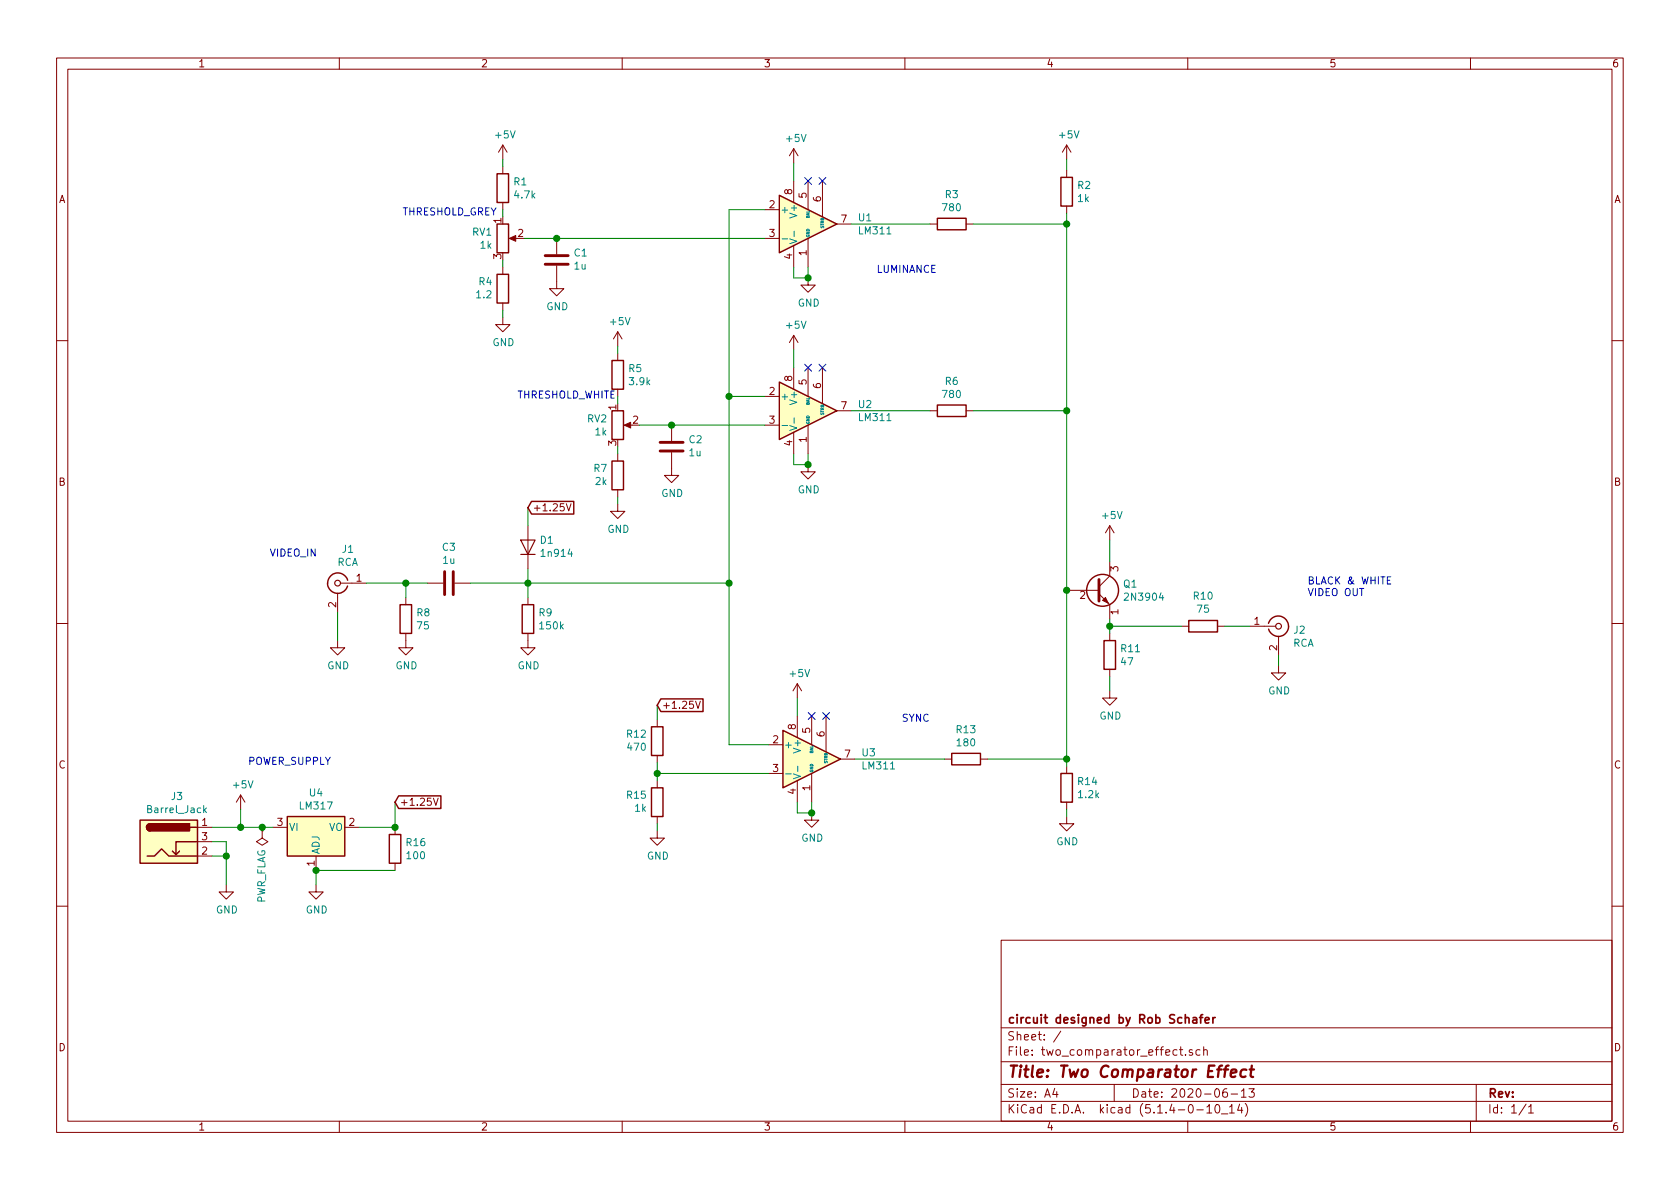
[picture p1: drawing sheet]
EESchema Schematic File Version 4
LIBS:two_comparator_effect-cache
EELAYER 30 0
EELAYER END
$Descr A4 11693 8268
encoding utf-8
Sheet 1 1
Title "Two Comparator Effect"
Date "2020-06-13"
Rev ""
Comp "circuit designed by Rob Schafer"
Comment1 ""
Comment2 ""
Comment3 ""
Comment4 ""
$EndDescr
$Comp
L Regulator_Linear:LM317_3PinPackage U4
U 1 1
P 2200 5750
F 0 "U4" H 2200 5992 50  0000 C CNN
F 1 "LM317" H 2200 5901 50  0000 C CNN
F 2 "Package_TO_SOT_THT:TO-92_Inline" H 2200 5975 50  0001 C CIN
F 3 "http://www.ti.com/lit/ds/snvs775k/snvs775k.pdf" H 2200 5750 50  0001 C CNN
	1    2200 5750
	1    0    0    -1  
$EndComp
$Comp
L power:GND #PWR023
U 1 1
P 2200 6150
F 0 "#PWR023" H 2200 5900 50  0001 C CNN
F 1 "GND" H 2205 5977 50  0000 C CNN
F 2 "" H 2200 6150 50  0001 C CNN
F 3 "" H 2200 6150 50  0001 C CNN
	1    2200 6150
	1    0    0    -1  
$EndComp
Wire Wire Line
	2200 6050 2200 6150
$Comp
L power:+5V #PWR019
U 1 1
P 1675 5625
F 0 "#PWR019" H 1675 5475 50  0001 C CNN
F 1 "+5V" H 1690 5798 50  0000 C CNN
F 2 "" H 1675 5625 50  0001 C CNN
F 3 "" H 1675 5625 50  0001 C CNN
	1    1675 5625
	1    0    0    -1  
$EndComp
Wire Wire Line
	1675 5625 1675 5750
Wire Wire Line
	1675 5750 1825 5750
Text GLabel 2750 5575 2    50   Input ~ 0
+1.25V
Wire Wire Line
	2500 5750 2750 5750
Wire Wire Line
	2750 5750 2750 5575
$Comp
L Device:R R16
U 1 1
P 2750 5900
F 0 "R16" H 2820 5946 50  0000 L CNN
F 1 "100" H 2820 5855 50  0000 L CNN
F 2 "Resistor_THT:R_Axial_DIN0207_L6.3mm_D2.5mm_P7.62mm_Horizontal" V 2680 5900 50  0001 C CNN
F 3 "~" H 2750 5900 50  0001 C CNN
	1    2750 5900
	1    0    0    -1  
$EndComp
Connection ~ 2750 5750
Wire Wire Line
	2750 6050 2200 6050
Connection ~ 2200 6050
$Comp
L Connector:Conn_Coaxial J1
U 1 1
P 2350 4050
F 0 "J1" H 2278 4288 50  0000 C CNN
F 1 "RCA" H 2278 4197 50  0000 C CNN
F 2 "lib_fp:RCJ-024" H 2350 4050 50  0001 C CNN
F 3 " ~" H 2350 4050 50  0001 C CNN
	1    2350 4050
	-1   0    0    -1  
$EndComp
$Comp
L power:GND #PWR013
U 1 1
P 2350 4450
F 0 "#PWR013" H 2350 4200 50  0001 C CNN
F 1 "GND" H 2355 4277 50  0000 C CNN
F 2 "" H 2350 4450 50  0001 C CNN
F 3 "" H 2350 4450 50  0001 C CNN
	1    2350 4450
	1    0    0    -1  
$EndComp
$Comp
L Device:C C3
U 1 1
P 3125 4050
F 0 "C3" V 2873 4050 50  0000 C CNN
F 1 "1u" V 2964 4050 50  0000 C CNN
F 2 "Capacitor_THT:C_Disc_D4.7mm_W2.5mm_P5.00mm" H 3163 3900 50  0001 C CNN
F 3 "~" H 3125 4050 50  0001 C CNN
	1    3125 4050
	0    1    1    0   
$EndComp
$Comp
L Device:R R9
U 1 1
P 3675 4300
F 0 "R9" H 3745 4346 50  0000 L CNN
F 1 "150k" H 3745 4255 50  0000 L CNN
F 2 "Resistor_THT:R_Axial_DIN0207_L6.3mm_D2.5mm_P7.62mm_Horizontal" V 3605 4300 50  0001 C CNN
F 3 "~" H 3675 4300 50  0001 C CNN
	1    3675 4300
	1    0    0    -1  
$EndComp
$Comp
L Device:D D1
U 1 1
P 3675 3800
F 0 "D1" V 3721 3721 50  0000 R CNN
F 1 "1n914" V 3630 3721 50  0000 R CNN
F 2 "Diode_THT:D_A-405_P7.62mm_Horizontal" H 3675 3800 50  0001 C CNN
F 3 "~" H 3675 3800 50  0001 C CNN
	1    3675 3800
	0    -1   -1   0   
$EndComp
Wire Wire Line
	3675 3950 3675 4050
$Comp
L power:GND #PWR015
U 1 1
P 3675 4450
F 0 "#PWR015" H 3675 4200 50  0001 C CNN
F 1 "GND" H 3680 4277 50  0000 C CNN
F 2 "" H 3675 4450 50  0001 C CNN
F 3 "" H 3675 4450 50  0001 C CNN
	1    3675 4450
	1    0    0    -1  
$EndComp
Text GLabel 3675 3525 2    50   Input ~ 0
+1.25V
Wire Wire Line
	3675 3525 3675 3650
Wire Wire Line
	3275 4050 3675 4050
Connection ~ 3675 4050
$Comp
L Device:R R8
U 1 1
P 2825 4300
F 0 "R8" H 2895 4346 50  0000 L CNN
F 1 "75" H 2895 4255 50  0000 L CNN
F 2 "Resistor_THT:R_Axial_DIN0207_L6.3mm_D2.5mm_P7.62mm_Horizontal" V 2755 4300 50  0001 C CNN
F 3 "~" H 2825 4300 50  0001 C CNN
	1    2825 4300
	1    0    0    -1  
$EndComp
$Comp
L power:GND #PWR014
U 1 1
P 2825 4450
F 0 "#PWR014" H 2825 4200 50  0001 C CNN
F 1 "GND" H 2830 4277 50  0000 C CNN
F 2 "" H 2825 4450 50  0001 C CNN
F 3 "" H 2825 4450 50  0001 C CNN
	1    2825 4450
	1    0    0    -1  
$EndComp
Wire Wire Line
	2550 4050 2825 4050
Wire Wire Line
	2350 4250 2350 4450
Wire Wire Line
	2825 4150 2825 4050
Connection ~ 2825 4050
Wire Wire Line
	2825 4050 2975 4050
Wire Wire Line
	3675 4050 3675 4150
$Comp
L power:+5V #PWR08
U 1 1
P 5525 2425
F 0 "#PWR08" H 5525 2275 50  0001 C CNN
F 1 "+5V" H 5540 2598 50  0000 C CNN
F 2 "" H 5525 2425 50  0001 C CNN
F 3 "" H 5525 2425 50  0001 C CNN
	1    5525 2425
	1    0    0    -1  
$EndComp
$Comp
L power:GND #PWR09
U 1 1
P 5625 3225
F 0 "#PWR09" H 5625 2975 50  0001 C CNN
F 1 "GND" H 5630 3052 50  0000 C CNN
F 2 "" H 5625 3225 50  0001 C CNN
F 3 "" H 5625 3225 50  0001 C CNN
	1    5625 3225
	1    0    0    -1  
$EndComp
Wire Wire Line
	5525 3150 5525 3225
Wire Wire Line
	5525 3225 5625 3225
Wire Wire Line
	5625 3150 5625 3225
Connection ~ 5625 3225
Wire Wire Line
	5525 2425 5525 2550
NoConn ~ 5625 2550
NoConn ~ 5725 2550
$Comp
L Comparator:LM311 U3
U 1 1
P 5650 5275
F 0 "U3" H 5994 5321 50  0000 L CNN
F 1 "LM311" H 5994 5230 50  0000 L CNN
F 2 "Package_DIP:DIP-8_W7.62mm_LongPads" H 5650 5275 50  0001 C CNN
F 3 "http://www.ti.com/lit/ds/symlink/lm311.pdf" H 5650 5275 50  0001 C CNN
	1    5650 5275
	1    0    0    -1  
$EndComp
$Comp
L power:+5V #PWR018
U 1 1
P 5550 4850
F 0 "#PWR018" H 5550 4700 50  0001 C CNN
F 1 "+5V" H 5565 5023 50  0000 C CNN
F 2 "" H 5550 4850 50  0001 C CNN
F 3 "" H 5550 4850 50  0001 C CNN
	1    5550 4850
	1    0    0    -1  
$EndComp
$Comp
L power:GND #PWR020
U 1 1
P 5650 5650
F 0 "#PWR020" H 5650 5400 50  0001 C CNN
F 1 "GND" H 5655 5477 50  0000 C CNN
F 2 "" H 5650 5650 50  0001 C CNN
F 3 "" H 5650 5650 50  0001 C CNN
	1    5650 5650
	1    0    0    -1  
$EndComp
Wire Wire Line
	5550 5575 5550 5650
Wire Wire Line
	5550 5650 5650 5650
Wire Wire Line
	5650 5575 5650 5650
Connection ~ 5650 5650
Wire Wire Line
	5550 4850 5550 4975
NoConn ~ 5650 4975
NoConn ~ 5750 4975
$Comp
L Device:C C2
U 1 1
P 4675 3100
F 0 "C2" H 4560 3054 50  0000 R CNN
F 1 "1u" H 4560 3145 50  0000 R CNN
F 2 "Capacitor_THT:C_Disc_D4.7mm_W2.5mm_P5.00mm" H 4713 2950 50  0001 C CNN
F 3 "~" H 4675 3100 50  0001 C CNN
	1    4675 3100
	-1   0    0    1   
$EndComp
$Comp
L power:GND #PWR010
U 1 1
P 4675 3250
F 0 "#PWR010" H 4675 3000 50  0001 C CNN
F 1 "GND" H 4680 3077 50  0000 C CNN
F 2 "" H 4675 3250 50  0001 C CNN
F 3 "" H 4675 3250 50  0001 C CNN
	1    4675 3250
	1    0    0    -1  
$EndComp
$Comp
L Device:R_POT RV2
U 1 1
P 4300 2950
F 0 "RV2" H 4230 2996 50  0000 R CNN
F 1 "1k" H 4230 2905 50  0000 R CNN
F 2 "lib_fp:Potentiometer_Vertical_Large" H 4300 2950 50  0001 C CNN
F 3 "~" H 4300 2950 50  0001 C CNN
	1    4300 2950
	1    0    0    -1  
$EndComp
$Comp
L Device:R R5
U 1 1
P 4300 2600
F 0 "R5" H 4370 2646 50  0000 L CNN
F 1 "3.9k" H 4370 2555 50  0000 L CNN
F 2 "Resistor_THT:R_Axial_DIN0207_L6.3mm_D2.5mm_P7.62mm_Horizontal" V 4230 2600 50  0001 C CNN
F 3 "~" H 4300 2600 50  0001 C CNN
	1    4300 2600
	1    0    0    -1  
$EndComp
$Comp
L Device:R R7
U 1 1
P 4300 3300
F 0 "R7" H 4231 3254 50  0000 R CNN
F 1 "2k" H 4231 3345 50  0000 R CNN
F 2 "Resistor_THT:R_Axial_DIN0207_L6.3mm_D2.5mm_P7.62mm_Horizontal" V 4230 3300 50  0001 C CNN
F 3 "~" H 4300 3300 50  0001 C CNN
	1    4300 3300
	1    0    0    1   
$EndComp
Wire Wire Line
	4300 3150 4300 3100
Wire Wire Line
	4300 2800 4300 2750
$Comp
L power:+5V #PWR07
U 1 1
P 4300 2400
F 0 "#PWR07" H 4300 2250 50  0001 C CNN
F 1 "+5V" H 4315 2573 50  0000 C CNN
F 2 "" H 4300 2400 50  0001 C CNN
F 3 "" H 4300 2400 50  0001 C CNN
	1    4300 2400
	1    0    0    -1  
$EndComp
Wire Wire Line
	4300 2400 4300 2450
$Comp
L power:GND #PWR011
U 1 1
P 4300 3500
F 0 "#PWR011" H 4300 3250 50  0001 C CNN
F 1 "GND" H 4305 3327 50  0000 C CNN
F 2 "" H 4300 3500 50  0001 C CNN
F 3 "" H 4300 3500 50  0001 C CNN
	1    4300 3500
	1    0    0    -1  
$EndComp
Wire Wire Line
	4300 3500 4300 3450
Wire Wire Line
	4450 2950 4675 2950
Wire Wire Line
	3675 4050 5075 4050
$Comp
L Comparator:LM311 U2
U 1 1
P 5625 2850
F 0 "U2" H 5969 2896 50  0000 L CNN
F 1 "LM311" H 5969 2805 50  0000 L CNN
F 2 "Package_DIP:DIP-8_W7.62mm_LongPads" H 5625 2850 50  0001 C CNN
F 3 "http://www.ti.com/lit/ds/symlink/lm311.pdf" H 5625 2850 50  0001 C CNN
	1    5625 2850
	1    0    0    -1  
$EndComp
Wire Wire Line
	5075 2750 5325 2750
Wire Wire Line
	5075 2750 5075 4050
Wire Wire Line
	5325 2950 4675 2950
Connection ~ 4675 2950
Wire Wire Line
	5075 4050 5075 5175
Wire Wire Line
	5075 5175 5350 5175
Connection ~ 5075 4050
$Comp
L Device:R R15
U 1 1
P 4575 5575
F 0 "R15" H 4506 5529 50  0000 R CNN
F 1 "1k" H 4506 5620 50  0000 R CNN
F 2 "Resistor_THT:R_Axial_DIN0207_L6.3mm_D2.5mm_P7.62mm_Horizontal" V 4505 5575 50  0001 C CNN
F 3 "~" H 4575 5575 50  0001 C CNN
	1    4575 5575
	1    0    0    1   
$EndComp
$Comp
L Device:R R12
U 1 1
P 4575 5150
F 0 "R12" H 4506 5104 50  0000 R CNN
F 1 "470" H 4506 5195 50  0000 R CNN
F 2 "Resistor_THT:R_Axial_DIN0207_L6.3mm_D2.5mm_P7.62mm_Horizontal" V 4505 5150 50  0001 C CNN
F 3 "~" H 4575 5150 50  0001 C CNN
	1    4575 5150
	1    0    0    1   
$EndComp
Wire Wire Line
	5350 5375 4575 5375
Wire Wire Line
	4575 5375 4575 5300
Wire Wire Line
	4575 5425 4575 5375
Connection ~ 4575 5375
Text GLabel 4575 4900 2    50   Input ~ 0
+1.25V
Wire Wire Line
	4575 4900 4575 5000
$Comp
L power:GND #PWR022
U 1 1
P 4575 5775
F 0 "#PWR022" H 4575 5525 50  0001 C CNN
F 1 "GND" H 4580 5602 50  0000 C CNN
F 2 "" H 4575 5775 50  0001 C CNN
F 3 "" H 4575 5775 50  0001 C CNN
	1    4575 5775
	1    0    0    -1  
$EndComp
Wire Wire Line
	4575 5725 4575 5775
$Comp
L Device:R R6
U 1 1
P 6625 2850
F 0 "R6" V 6418 2850 50  0000 C CNN
F 1 "780" V 6509 2850 50  0000 C CNN
F 2 "Resistor_THT:R_Axial_DIN0207_L6.3mm_D2.5mm_P7.62mm_Horizontal" V 6555 2850 50  0001 C CNN
F 3 "~" H 6625 2850 50  0001 C CNN
	1    6625 2850
	0    -1   1    0   
$EndComp
$Comp
L Device:R R13
U 1 1
P 6725 5275
F 0 "R13" V 6518 5275 50  0000 C CNN
F 1 "180" V 6609 5275 50  0000 C CNN
F 2 "Resistor_THT:R_Axial_DIN0207_L6.3mm_D2.5mm_P7.62mm_Horizontal" V 6655 5275 50  0001 C CNN
F 3 "~" H 6725 5275 50  0001 C CNN
	1    6725 5275
	0    -1   1    0   
$EndComp
Wire Wire Line
	5950 5275 6575 5275
Wire Wire Line
	5925 2850 6475 2850
Text Notes 6275 5025 0    50   ~ 0
SYNC
$Comp
L Transistor_BJT:2N3904 Q1
U 1 1
P 7625 4100
F 0 "Q1" H 7815 4146 50  0000 L CNN
F 1 "2N3904" H 7815 4055 50  0000 L CNN
F 2 "Package_TO_SOT_THT:TO-92_Inline" H 7825 4025 50  0001 L CIN
F 3 "https://www.fairchildsemi.com/datasheets/2N/2N3904.pdf" H 7625 4100 50  0001 L CNN
	1    7625 4100
	1    0    0    -1  
$EndComp
Wire Wire Line
	6875 5275 7425 5275
Wire Wire Line
	7425 5275 7425 4100
Connection ~ 7425 4100
$Comp
L Device:R R14
U 1 1
P 7425 5475
F 0 "R14" H 7355 5521 50  0000 R CNN
F 1 "1.2k" H 7355 5430 50  0000 R CNN
F 2 "Resistor_THT:R_Axial_DIN0207_L6.3mm_D2.5mm_P7.62mm_Horizontal" V 7355 5475 50  0001 C CNN
F 3 "~" H 7425 5475 50  0001 C CNN
	1    7425 5475
	-1   0    0    -1  
$EndComp
$Comp
L power:GND #PWR021
U 1 1
P 7425 5675
F 0 "#PWR021" H 7425 5425 50  0001 C CNN
F 1 "GND" H 7430 5502 50  0000 C CNN
F 2 "" H 7425 5675 50  0001 C CNN
F 3 "" H 7425 5675 50  0001 C CNN
	1    7425 5675
	1    0    0    -1  
$EndComp
Wire Wire Line
	7425 5675 7425 5625
Wire Wire Line
	7425 5325 7425 5275
Connection ~ 7425 5275
$Comp
L power:+5V #PWR012
U 1 1
P 7725 3750
F 0 "#PWR012" H 7725 3600 50  0001 C CNN
F 1 "+5V" H 7740 3923 50  0000 C CNN
F 2 "" H 7725 3750 50  0001 C CNN
F 3 "" H 7725 3750 50  0001 C CNN
	1    7725 3750
	1    0    0    -1  
$EndComp
Wire Wire Line
	7725 3750 7725 3900
$Comp
L Device:R R11
U 1 1
P 7725 4550
F 0 "R11" H 7655 4596 50  0000 R CNN
F 1 "47" H 7655 4505 50  0000 R CNN
F 2 "Resistor_THT:R_Axial_DIN0207_L6.3mm_D2.5mm_P7.62mm_Horizontal" V 7655 4550 50  0001 C CNN
F 3 "~" H 7725 4550 50  0001 C CNN
	1    7725 4550
	-1   0    0    -1  
$EndComp
Wire Wire Line
	7725 4400 7725 4350
$Comp
L Device:R R10
U 1 1
P 8375 4350
F 0 "R10" V 8582 4350 50  0000 C CNN
F 1 "75" V 8491 4350 50  0000 C CNN
F 2 "Resistor_THT:R_Axial_DIN0207_L6.3mm_D2.5mm_P7.62mm_Horizontal" V 8305 4350 50  0001 C CNN
F 3 "~" H 8375 4350 50  0001 C CNN
	1    8375 4350
	0    1    -1   0   
$EndComp
Wire Wire Line
	8225 4350 7725 4350
Connection ~ 7725 4350
Wire Wire Line
	7725 4350 7725 4300
$Comp
L power:GND #PWR017
U 1 1
P 7725 4800
F 0 "#PWR017" H 7725 4550 50  0001 C CNN
F 1 "GND" H 7730 4627 50  0000 C CNN
F 2 "" H 7725 4800 50  0001 C CNN
F 3 "" H 7725 4800 50  0001 C CNN
	1    7725 4800
	1    0    0    -1  
$EndComp
Wire Wire Line
	7725 4700 7725 4800
$Comp
L Connector:Conn_Coaxial J2
U 1 1
P 8900 4350
F 0 "J2" H 9000 4325 50  0000 L CNN
F 1 "RCA" H 9000 4234 50  0000 L CNN
F 2 "lib_fp:RCJ-024" H 8900 4350 50  0001 C CNN
F 3 " ~" H 8900 4350 50  0001 C CNN
	1    8900 4350
	1    0    0    -1  
$EndComp
Wire Wire Line
	8525 4350 8700 4350
$Comp
L power:GND #PWR016
U 1 1
P 8900 4625
F 0 "#PWR016" H 8900 4375 50  0001 C CNN
F 1 "GND" H 8905 4452 50  0000 C CNN
F 2 "" H 8900 4625 50  0001 C CNN
F 3 "" H 8900 4625 50  0001 C CNN
	1    8900 4625
	1    0    0    -1  
$EndComp
Wire Wire Line
	8900 4550 8900 4625
Text Notes 1875 3875 0    50   ~ 0
VIDEO_IN
Text Notes 9100 4150 0    50   ~ 0
BLACK & WHITE \nVIDEO OUT
Text Notes 3600 2775 0    50   ~ 0
THRESHOLD_WHITE
$Comp
L power:+5V #PWR03
U 1 1
P 5525 1125
F 0 "#PWR03" H 5525 975 50  0001 C CNN
F 1 "+5V" H 5540 1298 50  0000 C CNN
F 2 "" H 5525 1125 50  0001 C CNN
F 3 "" H 5525 1125 50  0001 C CNN
	1    5525 1125
	1    0    0    -1  
$EndComp
$Comp
L power:GND #PWR04
U 1 1
P 5625 1925
F 0 "#PWR04" H 5625 1675 50  0001 C CNN
F 1 "GND" H 5630 1752 50  0000 C CNN
F 2 "" H 5625 1925 50  0001 C CNN
F 3 "" H 5625 1925 50  0001 C CNN
	1    5625 1925
	1    0    0    -1  
$EndComp
Wire Wire Line
	5525 1850 5525 1925
Wire Wire Line
	5525 1925 5625 1925
Wire Wire Line
	5625 1850 5625 1925
Connection ~ 5625 1925
Wire Wire Line
	5525 1125 5525 1250
NoConn ~ 5625 1250
NoConn ~ 5725 1250
$Comp
L Device:C C1
U 1 1
P 3875 1800
F 0 "C1" H 3760 1754 50  0000 R CNN
F 1 "1u" H 3760 1845 50  0000 R CNN
F 2 "Capacitor_THT:C_Disc_D4.7mm_W2.5mm_P5.00mm" H 3913 1650 50  0001 C CNN
F 3 "~" H 3875 1800 50  0001 C CNN
	1    3875 1800
	-1   0    0    1   
$EndComp
$Comp
L power:GND #PWR05
U 1 1
P 3875 1950
F 0 "#PWR05" H 3875 1700 50  0001 C CNN
F 1 "GND" H 3880 1777 50  0000 C CNN
F 2 "" H 3875 1950 50  0001 C CNN
F 3 "" H 3875 1950 50  0001 C CNN
	1    3875 1950
	1    0    0    -1  
$EndComp
$Comp
L Device:R_POT RV1
U 1 1
P 3500 1650
F 0 "RV1" H 3430 1696 50  0000 R CNN
F 1 "1k" H 3430 1605 50  0000 R CNN
F 2 "lib_fp:Potentiometer_Vertical_Large" H 3500 1650 50  0001 C CNN
F 3 "~" H 3500 1650 50  0001 C CNN
	1    3500 1650
	1    0    0    -1  
$EndComp
$Comp
L Device:R R1
U 1 1
P 3500 1300
F 0 "R1" H 3570 1346 50  0000 L CNN
F 1 "4.7k" H 3570 1255 50  0000 L CNN
F 2 "Resistor_THT:R_Axial_DIN0207_L6.3mm_D2.5mm_P7.62mm_Horizontal" V 3430 1300 50  0001 C CNN
F 3 "~" H 3500 1300 50  0001 C CNN
	1    3500 1300
	1    0    0    -1  
$EndComp
$Comp
L Device:R R4
U 1 1
P 3500 2000
F 0 "R4" H 3431 1954 50  0000 R CNN
F 1 "1.2" H 3431 2045 50  0000 R CNN
F 2 "Resistor_THT:R_Axial_DIN0207_L6.3mm_D2.5mm_P7.62mm_Horizontal" V 3430 2000 50  0001 C CNN
F 3 "~" H 3500 2000 50  0001 C CNN
	1    3500 2000
	1    0    0    1   
$EndComp
Wire Wire Line
	3500 1850 3500 1800
Wire Wire Line
	3500 1500 3500 1450
$Comp
L power:+5V #PWR01
U 1 1
P 3500 1100
F 0 "#PWR01" H 3500 950 50  0001 C CNN
F 1 "+5V" H 3515 1273 50  0000 C CNN
F 2 "" H 3500 1100 50  0001 C CNN
F 3 "" H 3500 1100 50  0001 C CNN
	1    3500 1100
	1    0    0    -1  
$EndComp
Wire Wire Line
	3500 1100 3500 1150
$Comp
L power:GND #PWR06
U 1 1
P 3500 2200
F 0 "#PWR06" H 3500 1950 50  0001 C CNN
F 1 "GND" H 3505 2027 50  0000 C CNN
F 2 "" H 3500 2200 50  0001 C CNN
F 3 "" H 3500 2200 50  0001 C CNN
	1    3500 2200
	1    0    0    -1  
$EndComp
Wire Wire Line
	3500 2200 3500 2150
Wire Wire Line
	3650 1650 3875 1650
$Comp
L Comparator:LM311 U1
U 1 1
P 5625 1550
F 0 "U1" H 5969 1596 50  0000 L CNN
F 1 "LM311" H 5969 1505 50  0000 L CNN
F 2 "Package_DIP:DIP-8_W7.62mm_LongPads" H 5625 1550 50  0001 C CNN
F 3 "http://www.ti.com/lit/ds/symlink/lm311.pdf" H 5625 1550 50  0001 C CNN
	1    5625 1550
	1    0    0    -1  
$EndComp
Wire Wire Line
	5075 1450 5325 1450
Wire Wire Line
	5075 1450 5075 2750
Connection ~ 3875 1650
$Comp
L Device:R R3
U 1 1
P 6625 1550
F 0 "R3" V 6418 1550 50  0000 C CNN
F 1 "780" V 6509 1550 50  0000 C CNN
F 2 "Resistor_THT:R_Axial_DIN0207_L6.3mm_D2.5mm_P7.62mm_Horizontal" V 6555 1550 50  0001 C CNN
F 3 "~" H 6625 1550 50  0001 C CNN
	1    6625 1550
	0    -1   1    0   
$EndComp
Wire Wire Line
	5925 1550 6475 1550
Text Notes 6100 1900 0    50   ~ 0
LUMINANCE
$Comp
L power:+5V #PWR02
U 1 1
P 7425 1100
F 0 "#PWR02" H 7425 950 50  0001 C CNN
F 1 "+5V" H 7440 1273 50  0000 C CNN
F 2 "" H 7425 1100 50  0001 C CNN
F 3 "" H 7425 1100 50  0001 C CNN
	1    7425 1100
	1    0    0    -1  
$EndComp
$Comp
L Device:R R2
U 1 1
P 7425 1325
F 0 "R2" H 7355 1371 50  0000 R CNN
F 1 "1k" H 7355 1280 50  0000 R CNN
F 2 "Resistor_THT:R_Axial_DIN0207_L6.3mm_D2.5mm_P7.62mm_Horizontal" V 7355 1325 50  0001 C CNN
F 3 "~" H 7425 1325 50  0001 C CNN
	1    7425 1325
	-1   0    0    -1  
$EndComp
Wire Wire Line
	7425 1175 7425 1100
Text Notes 2800 1500 0    50   ~ 0
THRESHOLD_GREY
Connection ~ 5075 2750
Wire Wire Line
	3875 1650 5325 1650
Wire Wire Line
	7425 1475 7425 1550
Wire Wire Line
	6775 1550 7425 1550
Connection ~ 7425 1550
Wire Wire Line
	7425 1550 7425 2850
Wire Wire Line
	6775 2850 7425 2850
Connection ~ 7425 2850
Wire Wire Line
	7425 2850 7425 4100
$Comp
L power:PWR_FLAG #FLG0101
U 1 1
P 1825 5775
F 0 "#FLG0101" H 1825 5850 50  0001 C CNN
F 1 "PWR_FLAG" V 1825 5902 50  0000 L CNN
F 2 "" H 1825 5775 50  0001 C CNN
F 3 "~" H 1825 5775 50  0001 C CNN
	1    1825 5775
	-1   0    0    1   
$EndComp
$Comp
L Connector:Barrel_Jack_Switch J3
U 1 1
P 1175 5850
F 0 "J3" H 1232 6167 50  0000 C CNN
F 1 "Barrel_Jack" H 1232 6076 50  0000 C CNN
F 2 "Connector_BarrelJack:BarrelJack_Horizontal" H 1225 5810 50  0001 C CNN
F 3 "~" H 1225 5810 50  0001 C CNN
	1    1175 5850
	1    0    0    -1  
$EndComp
$Comp
L power:GND #PWR024
U 1 1
P 1575 6150
F 0 "#PWR024" H 1575 5900 50  0001 C CNN
F 1 "GND" H 1580 5977 50  0000 C CNN
F 2 "" H 1575 6150 50  0001 C CNN
F 3 "" H 1575 6150 50  0001 C CNN
	1    1575 6150
	1    0    0    -1  
$EndComp
Wire Wire Line
	1475 5850 1575 5850
Wire Wire Line
	1575 5850 1575 5950
Wire Wire Line
	1475 5950 1575 5950
Connection ~ 1575 5950
Wire Wire Line
	1575 5950 1575 6150
Wire Wire Line
	1475 5750 1675 5750
Connection ~ 1675 5750
Wire Wire Line
	1825 5775 1825 5750
Connection ~ 1825 5750
Wire Wire Line
	1825 5750 1900 5750
Text Notes 1725 5325 0    50   ~ 0
POWER_SUPPLY
$EndSCHEMATC
